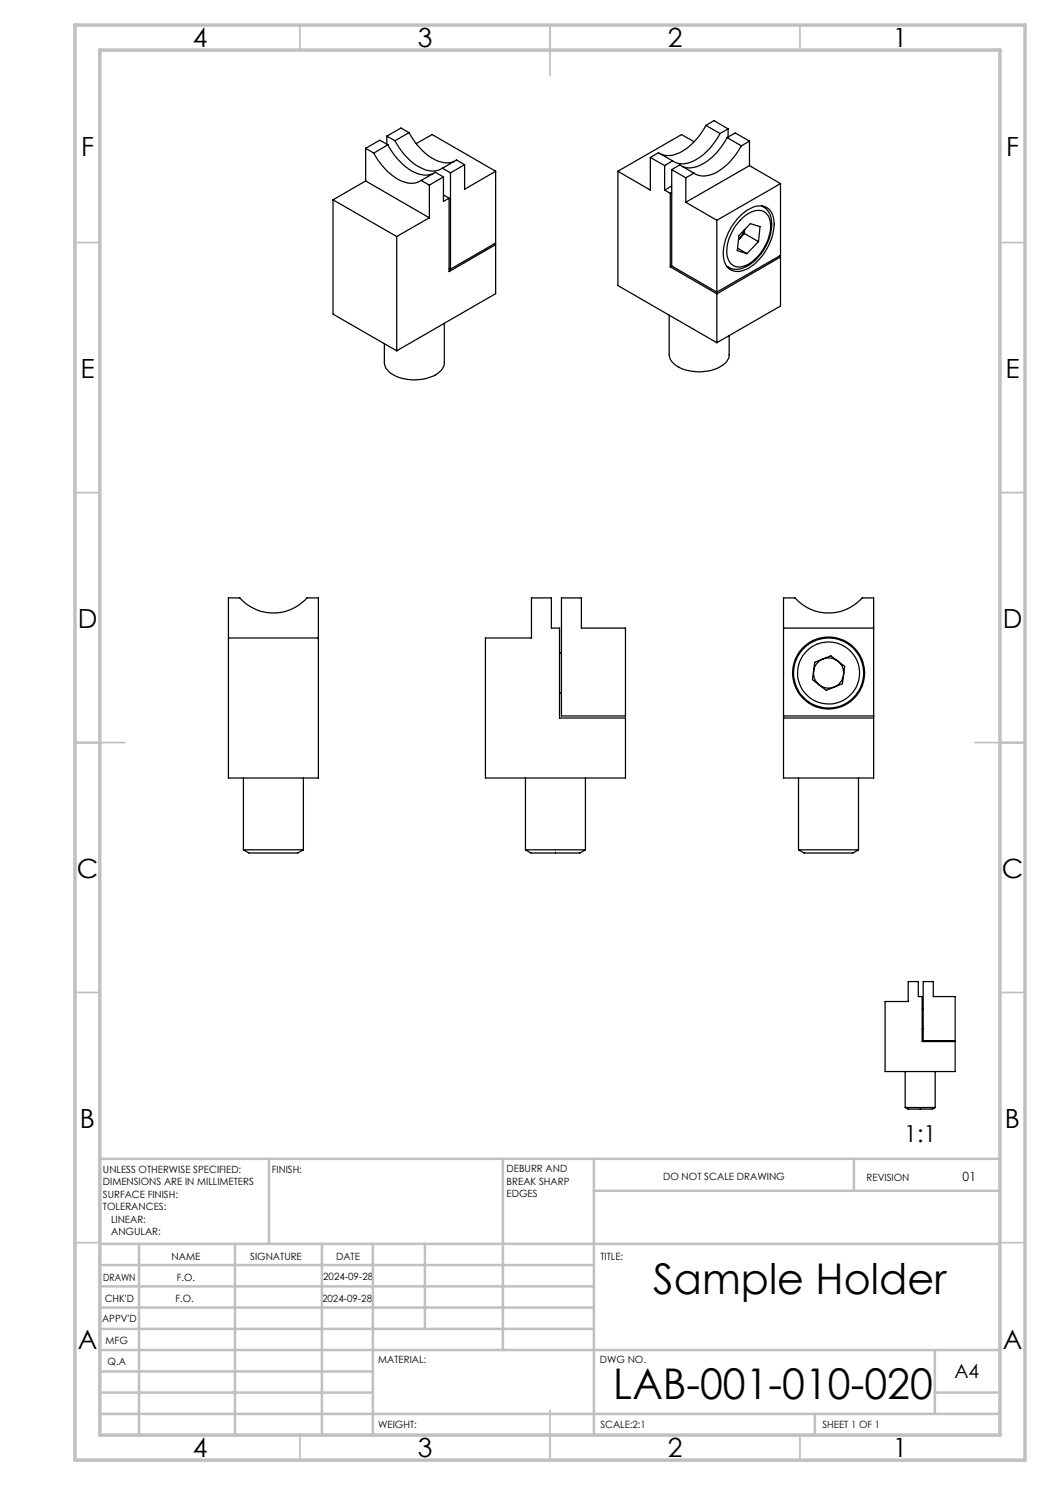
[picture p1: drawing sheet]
<svg xmlns="http://www.w3.org/2000/svg" width="210mm" height="297mm" viewBox="0 0 210 297" stroke-linecap="round" stroke-linejoin="round" font-family="sans-serif">
<g fill="none" stroke="#000" stroke-width=".25">
<path d="M66.6 40l12.7 7.3M66.6 40v22.8l12.7 7.4M73.1 36.2l12.8 7.4M73.1 36.2l-6.5 3.8M73.1 29.7v6.5M73.1 29.7l1.7 .9M74.8 30.6a11.2 11.2 0 0 0 6.8 6h1.4l1.2-.5M77.4 27.2v1.7M77.4 27.2l1.6 .9M77.6 29a10.9 10.9 0 0 0 6.8 6h1l1.2-.3M77.6 29l-1.6-1-2.9 1.7M77.6 29l-2.8 1.6"/>
<path d="M79 28.1a10.9 10.9 0 0 0 6.8 6h1.5l1.2-.4M81.8 26.5a11.2 11.2 0 0 0 6.9 6h1.4l.7-.2M81.8 26.5l-2.8 1.6M81.8 26.5l-1.6-.9-2.8 1.6M83.3 28.7l3.1-1.8 12.7 7.4M84.2 36.1l1.7 .9M85.9 37v6.6M88.5 33.7l1.6 .9M88.7 35.4l-2.8 1.6M88.7 35.4v4.9l1.1-.7M88.7 35.4l-1.6-.9-2.9 1.6M88.7 39l1.1 .6"/>
<path d="M89.8 39.6v14.7l9.3-5.4M90.1 34.6v19.2M92.9 32.9l-2.8 1.7M92.9 32.9v4.9l6.2-3.5M92.9 32.9l-1.6-.9-2.8 1.7M99.1 34.3v14.3l-9 5.2M123.6 34.3v22.8l19.8 11.4M130.1 31.5v6.5l-6.5-3.7M130.1 31.5l2.8 1.6M130.1 31.5l1.6-1 2.8 1.7M132.9 33.1v4.9M132.9 38l1.2 .7"/>
<path d="M134.1 38.7v14.7M134.3 33.9l2.9 1.7M134.3 33.9v19.3M134.3 33.9l1.7-.9 2.8 1.6M134.3 37.2l-1.4 .8M134.3 38.5l-.2 .2M134.5 32.2l-1.6 .9M137.2 35.6v4.9M138.8 34.6l-1.6 1M138.8 28.4l-2.5-1.5-12.7 7.4M141.2 25.1a11.2 11.2 0 0 1-6.9 6h-1.4l-.7-.3M141.2 25.1l2.8 1.6"/>
<path d="M141.2 25.1l1.6-1 2.8 1.7M144 26.7a10.9 10.9 0 0 1-6.8 6h-1.5l-1.2-.5M145.4 27.5a10.9 10.9 0 0 1-6.8 6l-1 .1-1.1-.3M145.4 27.5l2.9 1.7M145.4 27.5l1.6-.9 2.9 1.6M145.6 25.8v1.6M145.6 25.8l-1.6 .9M148.3 29.2a11.7 11.7 0 0 1-6.4 5.8l-1.5 .2-.8-.2-.8-.4M149.9 33.1l-12.7 7.4M149.9 33.1l6.2 3.6M149.9 28.2v4.9M149.9 28.2l-1.6 1"/>
<path d="M156.1 36.7v14.4l-12.7 7.3M156.1 36.7l-12.7 7.4M79.3 47.3v22.9M85.9 43.6l-6.6 3.7M89.8 53.7l.3 .1M98.8 48.8l.3 .1M99.1 48.9v9.8l-19.8 11.5M134.1 53.4l9.3 5.4M134.3 53.2l9.1 5.2M134.3 53.2l-.2 .2M137.2 40.5l6.2 3.6M143.4 44.1v14.3"/>
<path d="M143.4 58.8v9.7M145.3 53.2l.4 .3M145.4 53.3l.3 .2M147.5 49.6l1.9 1.1M147.7 47.9h.1M147.9 43.3a5.6 5.6 0 0 1 4.9-2 3.3 3.3 0 0 1 2 3.5 10.9 10.9 0 0 1-6 9.2 2.88 2.88 0 0 1-4.1-2.8 11.1 11.1 0 0 1 3.2-7.9zM148.5 43.6a3.9 3.9 0 0 1 4.4-1.2 4 4 0 0 1 1 4.6 9 9 0 0 1-5.3 6.3 2.47 2.47 0 0 1-3.2-2.5 9.6 9.6 0 0 1 3.1-7.2zM148.9 46l-.5 1-.7 .9M148.9 46.7l2.8 1.6M148.9 46.7l-1.2 1.2M148.9 45.9v.8M151.7 48.3l.3-3-1.9-.6-2.3 2.4-.3 3 1.9 .6"/>
<path d="M151.7 48.3l-2.3 2.4M152.3 41.2l.4 .1M152.4 41.2l.3 .1M152.7 41.3a4.1 4.1 0 0 1 1.6 4.5 10 10 0 0 1-5.9 7.9 3.4 3.4 0 0 1-2.7-.2M155.8 51.3l.3 .1M156.1 51.4v9.8l-12.7 7.3M156.1 51.4l-12.7 7.4M88.9 64.7v7.8a3.6 3.6 0 0 1-3.2 3.1 8.7 8.7 0 0 1-8-1.3l-.5-.7-.3-1v-3.8M133.8 63v7.9a3.5 3.5 0 0 0 2.7 2.9 9.3 9.3 0 0 0 8.2-.8l.6-.6 .5-1.1v-4.2M45.7 119.6h2.3a9 9 0 0 0 13.4 0h2.3v36h-18zM112.3 119.6h4v6h8.8v17.6h-12.8zM156.7 119.6h2.3a9 9 0 0 0 13.4 0h2.3v36h-18z"/>
<path d="M45.7 127.6h18M97.1 127.6h9.2v-8h4v6h1.6v18h13.2v12h-28zM111.9 130.6h.4M111.9 138.6h.4M156.7 125.6h18M162.9 132.5l3.3-1.3 2.7 2.1-.4 3.4-3.3 1.4-2.7-2.2zM48.7 155.6v14.4M60.7 155.6v14.4M105.1 155.6v14.4M117.1 155.6v14.4M156.7 143.2h18M156.7 143.6h18"/>
<path d="M159.7 155.6v14.4M171.7 155.6v14.4M48.7 170h12M48.7 170l1.1 .6h9.7l1.2-.6M105.1 170l1.1 .6h9.8l1.1-.6M105.1 170h12M159.7 170l1.1 .6h9.8l1.1-.6M159.7 170h12M184.6 196.3h2.1v3h4.3v8.8h-6.4zM177 200.3h4.6v-4h2.1v3h.7v9h6.6v6h-14zM181 214.3v7.2M184.4 201.8h.2"/>
<path d="M184.4 205.8h.2M187 214.3v7.2M181 221.5l.6 .3h4.9l.5-.3M181 221.5h6"/>
<circle cx="165.7" cy="134.6" r="6.2"/>
<circle cx="165.7" cy="134.6" r="3"/>
<circle cx="165.7" cy="134.6" r="7"/>
<circle cx="165.7" cy="134.6" r="7.2"/>
</g>
<g fill="none" stroke="#c0c0c0" stroke-width=".35">
<path d="M60 5v5M110 5v10M160 5v5M15 48.5h5M200 48.5h5M15 98.5h5M200 98.5h5M15 148.5h10M195 148.5h10M15 198.5h5M200 198.5h5M15 248.5h5"/>
<path d="M200 248.5h5M60 287v5M110 282v10M160 287v5"/>
</g>
<g fill="none" stroke="#c0c0c0" stroke-width=".5">
<path d="M53.8 231.8v17M100.6 231.8v38.2M118.8 231.8v55.2M118.8 238.2h81.2M170.8 231.8v6.4M200 231.8h-180v55.2M20 248.8h180M20 257.3h98.8M20 253h98.8M27.8 248.8v38.2M47 248.8v38.2M64.4 248.8v38.2"/>
<path d="M74.6 248.8v38.2M85 248.8v17M20 265.8h98.8M20 261.5h98.8M20 278.5h54.6M20 274.3h54.6M20 270h180M187 278.5h13M187 270v12.8M20 282.8h180M163 282.8v4.2"/>
</g>
<path d="M15 5h190v287h-190zM20 10h180v277h-180z" fill="none" stroke="#c0c0c0" stroke-width=".7"/>
<g font-size="8.5">
<text x="130.7" y="258.8">Sample Holder</text>
<text x="122.7" y="279.7">LAB-001-010-020</text>
</g>
<g font-size="5.3">
<text x="38.5" y="9.5">4</text>
<text x="83.5" y="9.5">3</text>
<text x="133.6" y="9.5">2</text>
<text x="178.6" y="9.5">1</text>
<text x="16.2" y="31.3">F</text>
<text x="201.2" y="31.3">F</text>
<text x="16.1" y="75.5">E</text>
<text x="201.1" y="75.5">E</text>
<text x="15.5" y="125.5">D</text>
<text x="200.5" y="125.5">D</text>
<text x="15.4" y="175.5">C</text>
<text x="200.4" y="175.5">C</text>
<text x="16" y="225.5">B</text>
<text x="201" y="225.5">B</text>
<text x="15.5" y="269.8">A</text>
<text x="200.5" y="269.8">A</text>
<text x="38.5" y="291.5">4</text>
<text x="83.5" y="291.5">3</text>
<text x="133.6" y="291.5">2</text>
<text x="178.6" y="291.5">1</text>
</g>
<text font-size="4.7" x="180.8" y="228.4">1:1</text>
<text font-size="3.9" x="190.9" y="275.5">A4</text>
<text font-size="2.5" x="192.5" y="236.1">01</text>
<g font-size="2">
<text x="20.6" y="234.6">UNLESS OTHERWISE SPECIFIED:</text>
<text x="20.6" y="237.1">DIMENSIONS ARE IN MILLIMETERS</text>
<text x="20.6" y="239.6">SURFACE FINISH:</text>
<text x="54.4" y="234.6">FINISH:</text>
<text x="101.3" y="234.5">DEBURR AND</text>
<text x="101.3" y="237">BREAK SHARP</text>
<text x="101.3" y="239.5">EDGES</text>
<text x="132.6" y="236">DO NOT SCALE DRAWING</text>
<text x="173.3" y="236.2">REVISION</text>
<text x="20.6" y="242.1">TOLERANCES:</text>
<text x="22.2" y="244.6">LINEAR:</text>
<text x="22.2" y="247.1">ANGULAR:</text>
<text x="34.3" y="252">NAME</text>
<text x="50" y="251.9">SIGNATURE</text>
<text x="67.2" y="251.9">DATE</text>
<text x="120.1" y="251.9">TITLE:</text>
<text x="20.6" y="256.1">DRAWN</text>
<text x="35.3" y="256.1">F.O.</text>
<text x="64.6" y="255.9">2024-09-28</text>
<text x="20.9" y="260.3">CHK'D</text>
<text x="35.1" y="260.3">F.O.</text>
<text x="64.4" y="260.3">2024-09-28</text>
<text x="20.4" y="264.4">APPV'D</text>
<text x="21.1" y="268.8">MFG</text>
<text x="21.5" y="273">Q.A</text>
<text x="75.6" y="272.5">MATERIAL:</text>
<text x="120" y="272.5">DWG NO.</text>
<text x="75.6" y="285.5">WEIGHT:</text>
<text x="120.1" y="285.6">SCALE:2:1</text>
<text x="164.5" y="285.6">SHEET 1 OF 1</text>
</g>
</svg>
